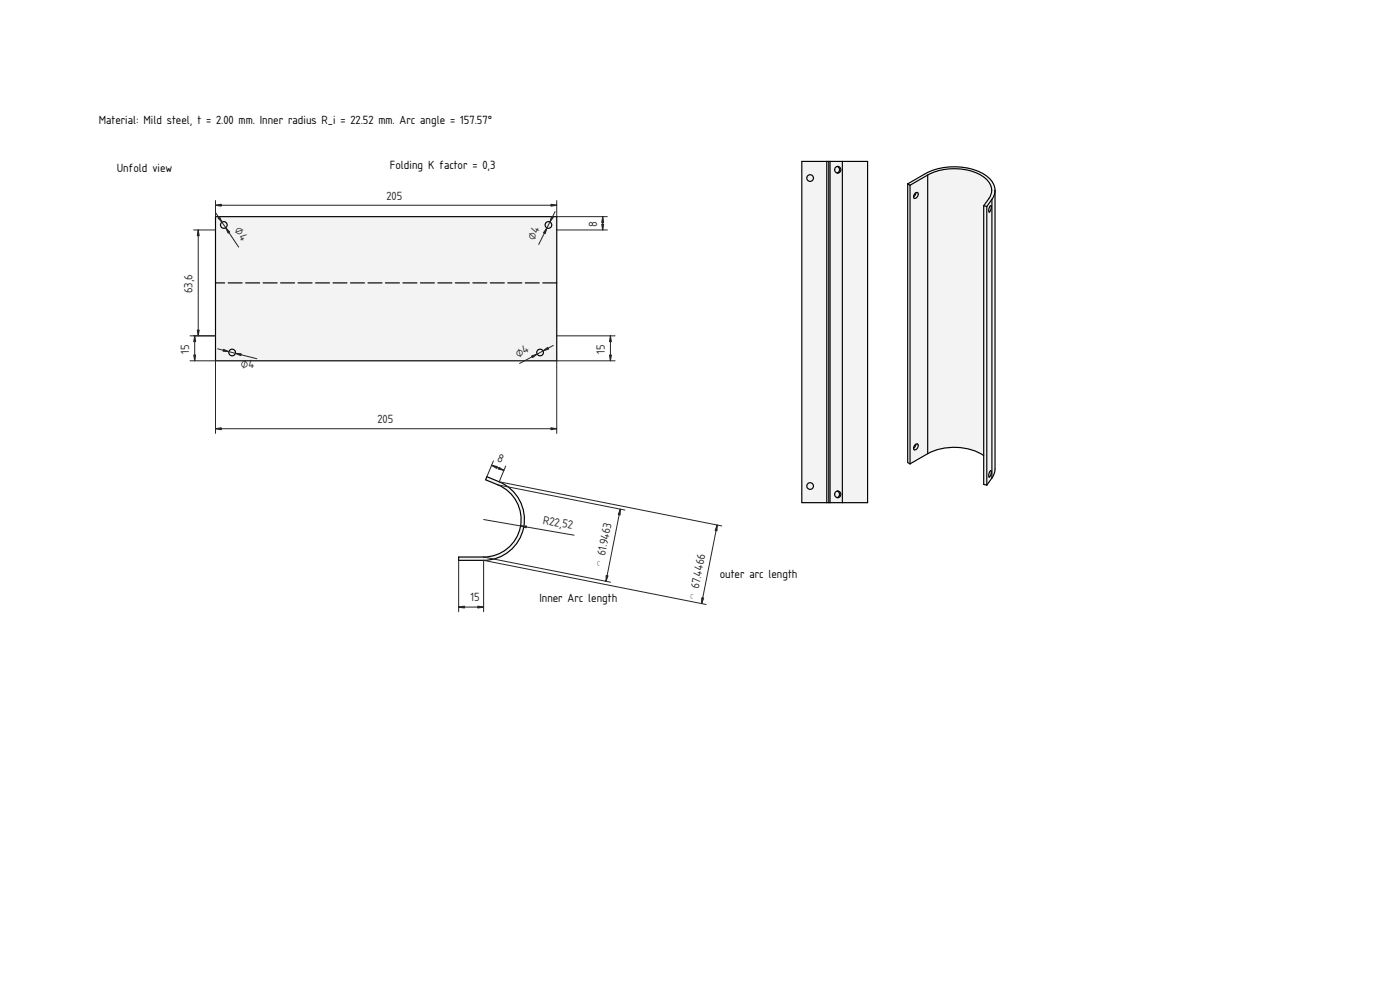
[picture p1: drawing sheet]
<svg xmlns="http://www.w3.org/2000/svg" width="841mm" height="594mm" viewBox="0 0 841 594" stroke-linecap="round" stroke-linejoin="round" font-family="sans-serif">
<g fill="#f1f3f5">
<path d="M482 97h39v205h-39z" fill-rule="evenodd"/>
<path d="M506 97h15v205h-15z" fill-rule="evenodd"/>
<path d="M482 97h15v205h-15z" fill-rule="evenodd"/>
<path d="M499 97h7v205h-7z" fill-rule="evenodd"/>
<path d="M497 97h1v205h-1z" fill-rule="evenodd"/>
<path d="M498 97h1v205h-1z" fill-rule="evenodd"/>
<path d="M502 295a1.7 1.7 0 0 1 2 2 1.7 1.7 0 0 1-2 2 2.1 2.1 0 0 1 0-4z" fill-rule="evenodd"/>
<path d="M502 100a1.7 1.7 0 0 1 2 2 1.7 1.7 0 0 1-2 2 2.1 2.1 0 0 1 0-4z" fill-rule="evenodd"/>
<path d="M503 100a2 2 0 0 1 2 2 2 2 0 0 1-2 2 2 2 0 0 0 1-2 2 2 0 0 0-1-2z" fill-rule="evenodd"/>
<path d="M503 295a2 2 0 0 1 2 2 2 2 0 0 1-2 2 2 2 0 0 0 1-2 2 2 0 0 0-1-2z" fill-rule="evenodd"/>
<circle cx="487" cy="292" r="2"/>
<circle cx="487" cy="107" r="2"/>
<circle cx="503" cy="102" r="1.9"/>
<circle cx="503" cy="297" r="1.9"/>
</g>
<g fill="none" stroke="#000" stroke-width=".7">
<path d="M482 97h39v205h-39zM497 97v205M498 97v205M499 97v205M506 97v205M503 100a2 2 0 0 1 1 2 2 2 0 0 1-1 2M503 295a2 2 0 0 1 1 2 2 2 0 0 1-1 2"/>
<circle cx="487" cy="107" r="2"/>
<circle cx="503" cy="102" r="1.9"/>
<circle cx="487" cy="292" r="2"/>
<circle cx="503" cy="297" r="1.9"/>
</g>
<g fill="#f1f3f5">
<path d="M545 110l11-6a37 37 0 0 1 38 3l3 4 1 3v168l-1 4-4 5h-2v-17a35 35 0 0 0-34-1l-10 6-2-1z" fill-rule="evenodd"/>
<path d="M557 105a33 33 0 0 1 36 3 8 8 0 0 1 1 11l-3 5v150a35 35 0 0 0-34-1z" fill-rule="evenodd"/>
<path d="M547 111l10-6v168l-10 6z" fill-rule="evenodd"/>
<path d="M596 120v167l-3 4v-167z" fill-rule="evenodd"/>
<path d="M598 114v168l-1 2-1 3v-167l1-3z" fill-rule="evenodd"/>
<path d="M591 124h2v167h-2z" fill-rule="evenodd"/>
<path d="M545 110l2 1v168l-2-1z" fill-rule="evenodd"/>
<path d="M545 110l11-6a37 37 0 0 1 38 3 9 9 0 0 1 2 13l-3 4h-2l3-5a9 9 0 0 0-3-13 35 35 0 0 0-34-1l-10 6z" fill-rule="evenodd"/>
<path d="M550 267a1.2 1.2 0 0 1 2 0 1.2 1.2 0 0 1-1 2 1.4 1.4 0 0 1-2 1 1.4 1.4 0 0 1 0-2z" fill-rule="evenodd"/>
<path d="M550 116a1.2 1.2 0 0 1 2 0 1.2 1.2 0 0 1-1 2 1.4 1.4 0 0 1-2 1 1.4 1.4 0 0 1 0-2z" fill-rule="evenodd"/>
<path d="M550 267a1.5 1.5 0 0 1 2 1 1.5 1.5 0 0 1-1 2 1 1 0 0 1-2 0 .9 .9 0 0 1 1-1z" fill-rule="evenodd"/>
<path d="M550 116a1.5 1.5 0 0 1 2 1 1.5 1.5 0 0 1-1 2 1 1 0 0 1-2 0 .9 .9 0 0 1 1-1z" fill-rule="evenodd"/>
<path d="M595 283a2.4 2.4 0 0 1-1 3z" fill-rule="evenodd"/>
<path d="M595 124a2.4 2.4 0 0 1-1 3z" fill-rule="evenodd"/>
<path d="M550 267l-1 2z" fill-rule="evenodd"/>
<path d="M550 116l-1 2z" fill-rule="evenodd"/>
</g>
<g fill="none" stroke="#000" stroke-width=".7">
<path d="M545 110l11-6a37 37 0 0 1 38 3l3 4 1 3M545 110l2 1M545 110v168l2 1M547 111v168M550 116a1.3 1.3 0 0 1 2 0 1.3 1.3 0 0 1-1 2 1.3 1.3 0 0 1-2 1 1.3 1.3 0 0 1 0-2zM550 116l-1 2M557 105a33 33 0 0 1 36 3 8 8 0 0 1 1 11l-3 5M557 105l-10 6M557 105v168M596 120l-3 4M596 120v167M598 114l-1 3-1 3"/>
<path d="M598 114v168l-1 2-1 3M591 124h2M591 124v167h2M593 124v167M595 124a2.4 2.4 0 0 1-1 3zM550 267a1.3 1.3 0 0 1 2 0 1.3 1.3 0 0 1-1 2 1.3 1.3 0 0 1-2 1 1.3 1.3 0 0 1 0-2zM550 267l-1 2M557 273a35 35 0 0 1 34 1M557 273l-10 6M595 283a2.4 2.4 0 0 1-1 3zM596 287l-3 4"/>
</g>
<path d="M292 286l8 3a25 25 0 0 1 15 28 25 25 0 0 1-24 20h-15v-2h15a23 23 0 0 0 22-19 23 23 0 0 0-14-25l-7-3z" fill-rule="evenodd" fill="#f1f3f5"/>
<path d="M292 286l8 3a25 25 0 0 1 15 28 25 25 0 0 1-24 20h-15v-2h15a23 23 0 0 0 22-19 23 23 0 0 0-14-25l-7-3z" fill="none" stroke="#000" stroke-width=".7"/>
<path d="M295 279l8 4M296 277l-4 9M304 280l-4 9 134 27M299 291l76 15M291 312l54 9M373 306l-9 43M431 315l-10 48M276 337v30M291 335l76 15M276 365h15M424 363l-133-26v30" fill="none" stroke="#212529" stroke-width=".6"/>
<g fill="#212529" stroke="#212529" stroke-width=".6">
<path d="M295 279l4 1-1 1z"/>
<path d="M300 281l3 2-4-1z"/>
<path d="M287 364l4 1h-4z"/>
<path d="M276 365l3-1v1z"/>
<path d="M313 316h3v1z"/>
<path d="M431 315v4h-1z"/>
<path d="M422 359h1l-2 4z"/>
<path d="M373 306v3h-2z"/>
<path d="M364 346h1l-1 3z"/>
</g>
<g fill="#f1f3f5">
<path d="M129 130h205v87h-205z" fill-rule="evenodd"/>
<path d="M129 170h205v47h-205z" fill-rule="evenodd"/>
<path d="M129 130h205v40h-205z" fill-rule="evenodd"/>
<circle cx="139" cy="212" r="2"/>
<circle cx="324" cy="212" r="2"/>
<circle cx="329" cy="135" r="2"/>
<circle cx="134" cy="135" r="2"/>
</g>
<g fill="none" stroke="#000" stroke-width=".7">
<path d="M129 130h205v87h-205z"/>
<circle cx="134" cy="135" r="2"/>
<circle cx="329" cy="135" r="2"/>
<circle cx="139" cy="212" r="2"/>
<circle cx="324" cy="212" r="2"/>
</g>
<path d="M334 170h-205" fill="none" stroke="#000" stroke-width=".7" stroke-dasharray="8.4 2.1"/>
<g fill="none" stroke="#212529" stroke-width=".6">
<path d="M116 138h13M119 138v64M129 128l14 20M129 123h205M129 120v10M333 127l-9 20M334 120v10h31M334 138h31M362 130v8M114 217h15v43M114 202h15M117 202v15"/>
<path d="M131 210l23 5M332 207l-20 11M334 202h36M367 202v15M370 217h-36v43M129 258h205"/>
</g>
<g fill="#212529" stroke="#212529" stroke-width=".6">
<path d="M129 123h4v1z"/>
<path d="M331 123h3l-3 1z"/>
<path d="M331 257l3 1h-3z"/>
<path d="M129 258l4-1v1z"/>
<path d="M116 213h2l-1 4z"/>
<path d="M117 202l1 3h-2z"/>
<path d="M367 202v3h-1z"/>
<path d="M366 213h1v4z"/>
<path d="M118 198h2l-1 4z"/>
<path d="M119 138l1 4h-2z"/>
<path d="M362 130l1 4h-2z"/>
<path d="M361 135h2l-1 3z"/>
<path d="M141 212l4 1v1z"/>
<path d="M134 210l4 1h-4z"/>
<path d="M319 214l4-1-3 2z"/>
<path d="M326 211l3-2 1 1z"/>
<path d="M136 137l2 2-1 1z"/>
<path d="M131 131l1-1 1 3z"/>
<path d="M329 137l-1 3h-2z"/>
<path d="M331 130h1l-2 3z"/>
</g>
<g font-size="6.7">
<text x="59" y="75">Material: Mild steel, t = 2.00 mm. Inner radius R_i = 22.52 mm. Arc angle = 157.57°</text>
<text x="234" y="101">Folding K factor = 0,3</text>
<text x="70" y="103">Unfold view</text>
<text x="432" y="347">outer arc length</text>
<text x="324" y="362">Inner Arc length</text>
</g>
<g font-size="6.7" fill="#212529">
<text x="232" y="120">205</text>
<text x="359" y="136" transform="rotate(-90 359 136)">8</text>
<text x="141" y="138" transform="rotate(56 141 138)">⌀4</text>
<text x="321" y="145" transform="rotate(-64 321 145)">⌀4</text>
<text x="116" y="176" transform="rotate(-90 116 176)">63,6</text>
<text x="114" y="213" transform="rotate(-90 114 213)">15</text>
<text x="311" y="215" transform="rotate(-28 311 215)">⌀4</text>
<text x="363" y="213" transform="rotate(-90 363 213)">15</text>
<text x="145" y="221">⌀4</text>
<text x="227" y="254">205</text>
<text x="298" y="277" transform="rotate(22 298 277)">8</text>
<text x="326" y="315" transform="rotate(10 326 315)">R22,52</text>
<text x="362" y="340" transform="rotate(-79 362 340)">◠ 61.9463</text>
<text x="283" y="361">15</text>
<text x="418" y="360" transform="rotate(-79 418 360)">◠ 67.4466</text>
</g>
</svg>
